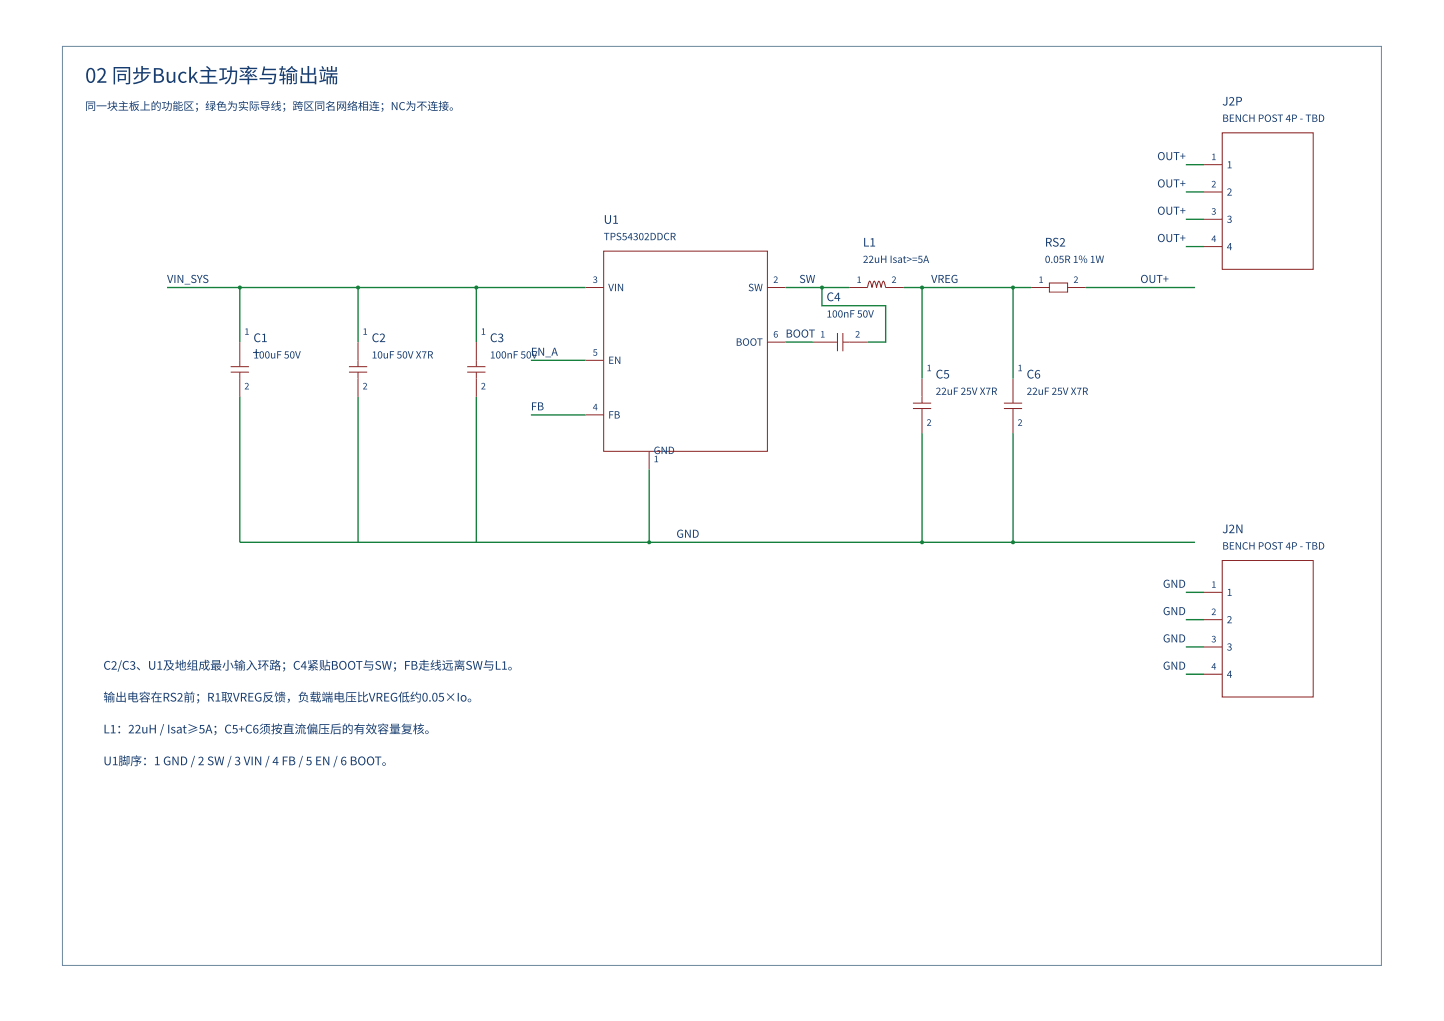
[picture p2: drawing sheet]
<svg xmlns="http://www.w3.org/2000/svg" width="420mm" height="297mm" viewBox="0 0 420 297" stroke-linecap="round" stroke-linejoin="round" font-family="sans-serif">
<path d="M18.2 13.5h383.8v267.3h-383.8z" fill="none" stroke="#6b879c" stroke-width=".29"/>
<path d="M175.7 73.1h47.6v58.2h-47.6zM69.8 99.5v7.2M170.4 83.6h5.3M223.3 83.6h5.3M223.3 99.5h5.3M67.1 106.7h5.3M67.1 108.3h5.3M69.8 108.3v7.1M170.4 104.8h5.3M170.4 120.7h5.3M188.9 131.3v5.3" fill="none" stroke="#8b2323" stroke-width=".29"/>
<path d="M48.6 83.6h121.8M69.8 83.6v15.9M69.8 115.4v42.4" fill="none" stroke="#14803c" stroke-width=".4"/>
<circle cx="69.8" cy="83.6" r=".58" fill="#14803c"/>
<path d="M104.2 99.5v7.2M101.6 106.7h5.2M101.6 108.3h5.2M104.2 108.3v7.1" fill="none" stroke="#8b2323" stroke-width=".29"/>
<path d="M104.2 83.6v15.9M104.2 115.4v42.4" fill="none" stroke="#14803c" stroke-width=".4"/>
<circle cx="104.2" cy="83.6" r=".58" fill="#14803c"/>
<path d="M138.6 99.5v7.2M136 106.7h5.3M136 108.3h5.3M138.6 108.3v7.1" fill="none" stroke="#8b2323" stroke-width=".29"/>
<path d="M138.6 83.6v15.9M138.6 115.4v42.4" fill="none" stroke="#14803c" stroke-width=".4"/>
<circle cx="138.6" cy="83.6" r=".58" fill="#14803c"/>
<g fill="none" stroke="#8b2323" stroke-width=".29">
<path d="M355.7 38.6h26.4v39.7h-26.4zM350.4 47.9h5.3M350.4 55.8h5.3M350.4 63.8h5.3M350.4 71.7h5.3M247.1 83.6h5.3l.7-1.8 .7 1.8 .6-1.8 .7 1.8 .6-1.8 .7 1.8 .7-1.8 .6 1.8h5.3M300.1 83.6h5.3M305.4 82.3h5.3v2.7h-5.3zM310.7 83.6h5.3M350.4 172.3h5.3M355.7 163.1h26.4v39.7h-26.4zM350.4 180.3h5.3"/>
<path d="M350.4 188.2h5.3M350.4 196.1h5.3"/>
</g>
<g fill="none" stroke="#14803c" stroke-width=".4">
<path d="M345.1 47.9h5.3M345.1 55.8h5.3M345.1 63.8h5.3M345.1 71.7h5.3M228.6 83.6h18.5M263 83.6h37.1M316 83.6h31.7M188.9 136.6v21.2M69.8 157.8h277.9M345.1 172.3h5.3M345.1 180.3h5.3M345.1 188.2h5.3"/>
<path d="M345.1 196.1h5.3"/>
</g>
<circle cx="188.9" cy="157.8" r=".58" fill="#14803c"/>
<path d="M265.7 117.3h5.3M265.7 118.8h5.3M268.3 110.1v7.2M268.3 118.8v7.2" fill="none" stroke="#8b2323" stroke-width=".29"/>
<path d="M268.3 83.6v26.5M268.3 126v31.8" fill="none" stroke="#14803c" stroke-width=".4"/>
<g fill="#14803c">
<circle cx="268.3" cy="83.6" r=".58"/>
<circle cx="268.3" cy="157.8" r=".58"/>
</g>
<path d="M292.1 117.3h5.3M292.1 118.8h5.3M294.8 110.1v7.2M294.8 118.8v7.2" fill="none" stroke="#8b2323" stroke-width=".29"/>
<path d="M294.8 83.6v26.5M294.8 126v31.8" fill="none" stroke="#14803c" stroke-width=".4"/>
<g fill="#14803c">
<circle cx="294.8" cy="83.6" r=".58"/>
<circle cx="294.8" cy="157.8" r=".58"/>
</g>
<path d="M236.5 99.5h7.2M243.7 96.9v5.3M245.3 99.5h7.1M245.3 96.9v5.3" fill="none" stroke="#8b2323" stroke-width=".29"/>
<path d="M228.6 99.5h7.9M239.2 83.6v5.3h18.5v10.6h-5.3" fill="none" stroke="#14803c" stroke-width=".4"/>
<circle cx="239.2" cy="83.6" r=".58" fill="#14803c"/>
<path d="M154.5 104.8h15.9M154.5 120.7h15.9" fill="none" stroke="#14803c" stroke-width=".4"/>
<text font-size="5.8" fill="#173d70" x="24.8" y="24.1">02 同步Buck主功率与输出端</text>
<text font-size="4" fill="#173d70" x="73.5" y="104">+</text>
<g font-size="3.4" fill="#173d70">
<text x="355.7" y="30.7">J2P</text>
<text x="175.7" y="65.1">U1</text>
<text x="251.1" y="71.7">L1</text>
<text x="304" y="71.7">RS2</text>
<text x="240.5" y="87.6">C4</text>
<text x="73.8" y="99.5">C1</text>
<text x="108.2" y="99.5">C2</text>
<text x="142.6" y="99.5">C3</text>
<text x="272.3" y="110.1">C5</text>
<text x="298.8" y="110.1">C6</text>
<text x="355.7" y="155.1">J2N</text>
<text x="30.1" y="194.8">C2/C3、U1及地组成最小输入环路；C4紧贴BOOT与SW；FB走线远离SW与L1。</text>
<text x="30.1" y="204.1">输出电容在RS2前；R1取VREG反馈，负载端电压比VREG低约0.05×Io。</text>
<text x="30.1" y="213.3">L1：22uH / Isat≥5A；C5+C6须按直流偏压后的有效容量复核。</text>
<text x="30.1" y="222.6">U1脚序：1 GND / 2 SW / 3 VIN / 4 FB / 5 EN / 6 BOOT。</text>
</g>
<g font-size="3.2" fill="#173d70">
<text x="24.8" y="32">同一块主板上的功能区；绿色为实际导线；跨区同名网 络相连；NC为不连接。</text>
<text x="336.8" y="46.6">OUT+</text>
<text x="336.8" y="54.5">OUT+</text>
<text x="336.8" y="62.5">OUT+</text>
<text x="336.8" y="70.4">OUT+</text>
<text x="48.6" y="82.3">VIN_SYS</text>
<text x="232.6" y="82.3">SW</text>
<text x="271" y="82.3">VREG</text>
<text x="331.8" y="82.3">OUT+</text>
<text x="228.6" y="98.2">BOOT</text>
<text x="154.5" y="103.5">EN_A</text>
<text x="154.5" y="119.4">FB</text>
<text x="196.8" y="156.4">GND</text>
<text x="338.4" y="171">GND</text>
<text x="338.4" y="178.9">GND</text>
<text x="338.4" y="186.9">GND</text>
<text x="338.4" y="194.8">GND</text>
</g>
<g font-size="2.9" fill="#173d70">
<text x="355.7" y="35.5">BENCH POST 4P - TBD</text>
<text x="357" y="49">1</text>
<text x="357" y="56.9">2</text>
<text x="357" y="64.8">3</text>
<text x="175.7" y="69.9">TPS54302DDCR</text>
<text x="251.1" y="76.5">22uH Isat&gt;=5A</text>
<text x="304" y="76.5">0.05R 1% 1W</text>
<text x="357" y="72.8">4</text>
<text x="177" y="84.7">VIN</text>
<text x="217.7" y="84.7">SW</text>
<text x="240.5" y="92.4">100nF 50V</text>
<text x="214.1" y="100.6">BOOT</text>
<text x="73.8" y="104.3">100uF 50V</text>
<text x="108.2" y="104.3">10uF 50V X7R</text>
<text x="142.6" y="104.3">100nF 50V</text>
<text x="177" y="105.9">EN</text>
<text x="272.3" y="114.9">22uF 25V X7R</text>
<text x="298.8" y="114.9">22uF 25V X7R</text>
<text x="177" y="121.8">FB</text>
<text x="190.2" y="132.1">GND</text>
<text x="355.7" y="159.9">BENCH POST 4P - TBD</text>
<text x="357" y="173.4">1</text>
<text x="357" y="181.3">2</text>
<text x="357" y="189.3">3</text>
<text x="357" y="197.2">4</text>
</g>
<g font-size="2.6" fill="#173d70">
<text x="352.5" y="46.6">1</text>
<text x="352.5" y="54.5">2</text>
<text x="352.5" y="62.5">3</text>
<text x="352.5" y="70.4">4</text>
<text x="172.5" y="82.3">3</text>
<text x="225" y="82.3">2</text>
<text x="249.3" y="82.3">1</text>
<text x="259.4" y="82.3">2</text>
<text x="302.2" y="82.3">1</text>
<text x="312.4" y="82.3">2</text>
<text x="71.1" y="97.4">1</text>
<text x="105.5" y="97.4">1</text>
<text x="139.9" y="97.4">1</text>
<text x="225" y="98.2">6</text>
<text x="238.7" y="98.2">1</text>
<text x="248.8" y="98.2">2</text>
<text x="172.5" y="103.5">5</text>
<text x="269.6" y="108">1</text>
<text x="296.1" y="108">1</text>
<text x="71.1" y="113.3">2</text>
<text x="105.5" y="113.3">2</text>
<text x="139.9" y="113.3">2</text>
<text x="172.5" y="119.4">4</text>
<text x="269.6" y="123.9">2</text>
<text x="296.1" y="123.9">2</text>
<text x="190.2" y="134.5">1</text>
<text x="352.5" y="171">1</text>
<text x="352.5" y="178.9">2</text>
<text x="352.5" y="186.9">3</text>
<text x="352.5" y="194.8">4</text>
</g>
</svg>
